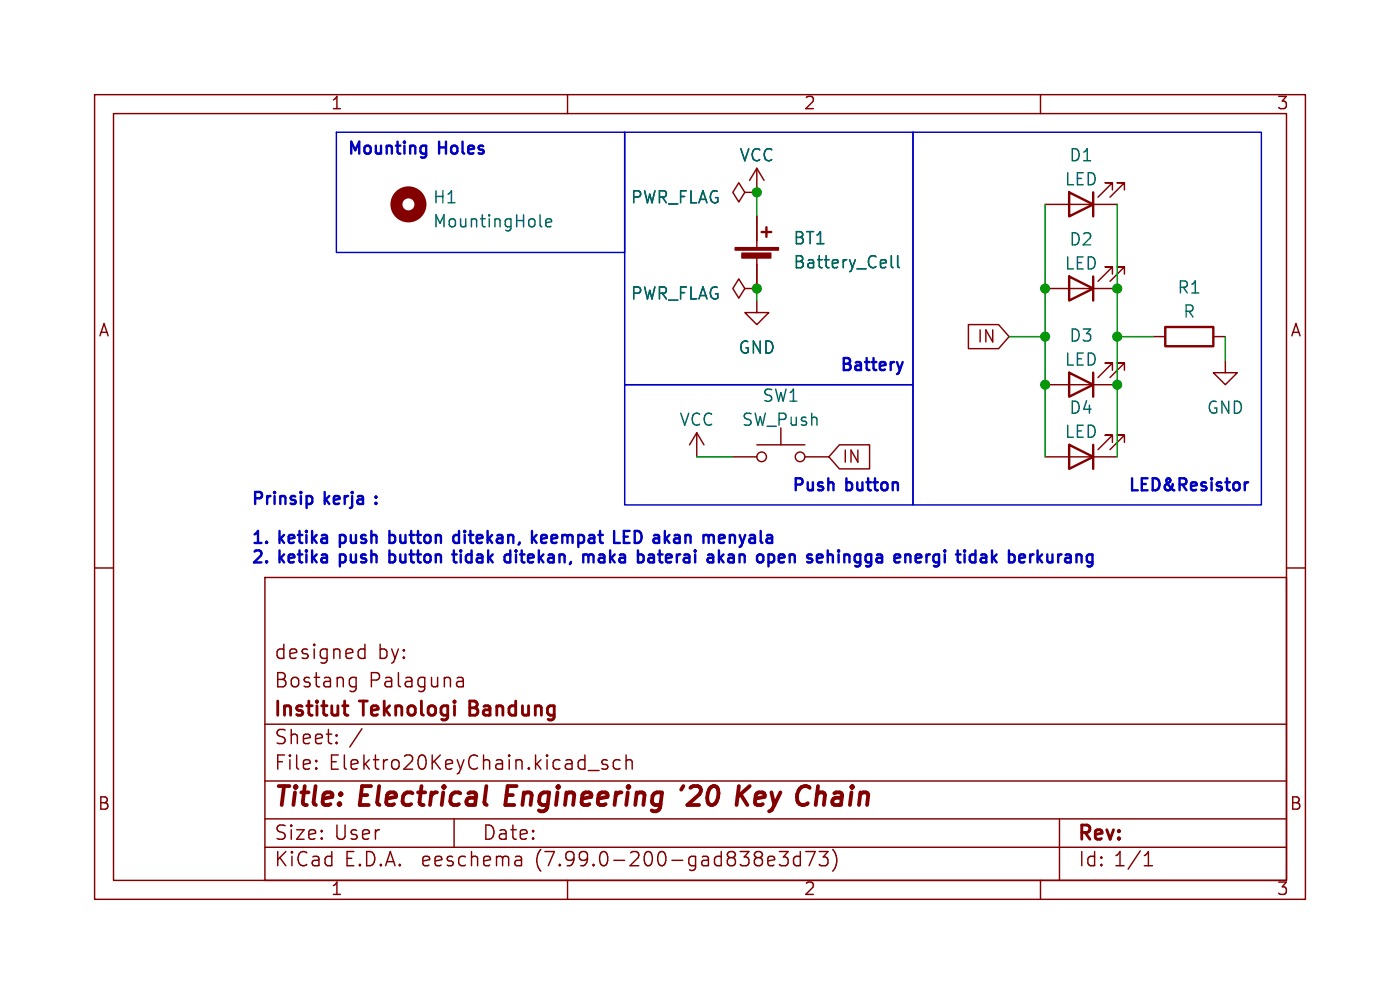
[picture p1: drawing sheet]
<svg xmlns="http://www.w3.org/2000/svg" width="148mm" height="105mm" viewBox="0 0 148 105" stroke-linecap="round" stroke-linejoin="round" font-family="sans-serif">
<g fill="none" stroke="#840000" stroke-width=".15">
<path d="M10 10h128v85h-128zM12 12h124v81h-124zM60 10v2M80 17.8v2.5M80 17.8l-.8 1.3M80 17.8l.8 1.3M110 10v2M78.7 20.3l-.6-1-.6 1 .6 1 .6-1h1.3M78.7 30.5l-.6-1-.6 1 .6 1 .6-1h1.3M80 20.3h.1M80 30.5h.1M80 31.8v1.2h1.3l-1.3 1.3-1.3-1.3h1.3"/>
<path d="M80 22.9v3.3M80 27.2v3.3M102.4 34.3h3.2l1.1 1.3-1.1 1.2h-3.2zM110.5 30.5h7.6M110.5 21.6h7.6M117.6 29v-.8h-.8h.8l-1.5 1.5M117.6 20.1v-.8h-.8h.8l-1.5 1.5M117.6 39.1v-.7h-.8h.8l-1.5 1.5M118.9 29v-.8h-.8h.8l-1.6 1.5M118.9 20.1v-.8h-.8h.8l-1.6 1.5M118.9 39.1v-.7h-.8h.8l-1.6 1.5M121.9 35.6h1.3"/>
<path d="M128.3 35.6h1.2M129.5 38.1v1.3h-1.2l1.2 1.2 1.3-1.2h-1.3M10 60h2M73.7 45.7l-.8 1.3M73.7 45.7v2.6M73.7 45.7l.7 1.3M77.5 48.3h2.5M80 47h5.1M82.5 45.2v1.8M85.1 48.3h2.5M88.7 47h3.2v2.5h-3.2l-1.1-1.2zM110.5 40.6h7.6"/>
<path d="M110.5 48.3h7.6M117.6 46.7v-.7h-.8h.8l-1.5 1.5M118.9 46.7v-.7h-.8h.8l-1.6 1.5M136 60h2M28 61h108v32h-108zM28 76.5h108M35.6 78.4v.1v.1M35.6 77.6v.1v.1M37.2 71.6h.4M37.6 71.6v1.2a.41 .41 0 0 1-.5 .3M37.6 72.5l-.4 .1M38 68.6h.1h.5"/>
<path d="M38 69.5l.1 .1 .5-.1M38.6 68.1v1.5M48.5 71.6h.3l.2 .2v.8M49 72.5l-.5 .1M49 71.9l-.5 .1M66.2 79.8v1.5M28 89.5h108M28 86.5h108M28 82.5h108M33.4 81.1l.1 .1-.1 .1M33.4 80.3l.1 .1-.1 .1M48 86.5v3"/>
<path d="M54.9 90.5l.2 .2v.8M55.1 91.4l-.5 .1M55.1 90.8l-.5 .1M60 93v2M62.2 81.4h1.1M64.2 80.3h-.4l-.2 .2 .1 .2 .5 .1 .1 .2-.1 .2-.2 .1-.4-.1M65.5 80.3h-.4l-.3 .2v.5l.2 .2 .1 .1 .4-.1M66.2 80.4a.37 .37 0 0 1 .6 .1v.8M82.4 90h.9l-.5 .5a.41 .41 0 0 1 .5 .3v.4l-.1 .2-.6 .1-.2-.2M84.6 90.5h-.4l-.3 .2v.5l.1 .2 .2 .1 .4-.1M84.6 90v1.5M85.2 90h1l-.7 1.5"/>
<path d="M86.6 90h.9l-.5 .5a.41 .41 0 0 1 .5 .3v.4l-.1 .2-.6 .1-.2-.2M88 89.7a1.72 1.72 0 0 1 0 2.3M110 93v2M112 86.5v6.5M121 91.5h.8M121 90.4l.4-.4v1.5"/>
<circle cx="80.5" cy="48.3" r=".51"/>
<circle cx="84.6" cy="48.3" r=".51"/>
</g>
<path d="M72.2 83l-.2 .4M74 83.9l-1.3 1.1h1.2M78.3 83.9l.7 1.1M79.3 83l-1.3 1.2" fill="none" stroke="#840000" stroke-width=".4"/>
<path d="M36.2 74.6h.6M36.6 75.6h.2" fill="none" stroke="#840000" stroke-width=".3"/>
<path d="M80.5 24.5h1M81 24v1M113 29.2l2.6 1.3-2.6 1.3zM113 20.3l2.6 1.3-2.6 1.3zM113 39.4l2.6 1.2-2.6 1.3zM115.6 20.3v2.6M115.6 29.2v2.6M115.6 39.4v2.5M123.2 34.5h5.1v2.1h-5.1zM113 47l2.6 1.3-2.6 1.2zM115.6 47v2.5" fill="none" stroke="#840000" stroke-width=".25"/>
<g fill="#840000" stroke="#840000" stroke-width=".15">
<path d="M77.7 26.2h4.6v.2h-4.6z"/>
<path d="M78.4 26.7h3.1v.6h-3.1z"/>
</g>
<path d="M57.2 23.9l.1 .1M57.7 23.5l.6-.1-.1-.2-.3-.1-.2 .2 .1 .6 .1 .1 .3-.1M94.2 27v1.1l.2 .2M94.9 27v1.1l.2 .2" fill="none" stroke="#006464" stroke-width=".15"/>
<circle cx="43.2" cy="21.6" r="1.27" fill="none" stroke="#840000" stroke-width="1.3"/>
<g fill="none" stroke="#0000c2" stroke-width=".25">
<path d="M39.7 53.1l.1 .1h-.1M39.7 53.1v.1M39.7 52.5v.1M39.7 52.5h.1l-.1 .1M41.2 56.1v1.3M41.2 58.1v1.3M41.2 57.3l.3 .1M41.2 59.4h.3M41.5 56.5l-.3 .1M41.5 58.6h-.3M47.8 58.6h.5M48 57.2l.2 .2 .3-.1"/>
<path d="M48 59.2v.2h.3M48.5 56.6l-.3-.1-.2 .1M48.5 56.1v1.3M56.4 56.9l.3 .5M56.7 56.5l-.5 .5M57.4 56.5l-.2 .2v.5l.2 .2M57.8 56.8l-.6 .1M62.1 58.6l.1 .1M62.2 58.7v.7M62.4 58.6l-.2 .1M62.6 58.6l.1 .1v.7M66 56.7h.4"/>
<path d="M66.6 56.1h-.6v1.3h.6M68.7 58.6h.4v.8M69.1 59.4h-.4M69.1 58.9h-.4M76 56.7l.2-.2h.2l.2 .2v.1l-.6 .1M76 57.2l.2 .2 .4-.1M76.1 58.9l.4 .5M76.5 58.6l-.5 .5M77.2 58.9a.25 .25 0 0 0-.2 .3 .25 .25 0 0 0 .2 .2M82.4 58.6l-.1 .6 .2 .2h.3M82.9 58.9l-.6 .1M87.9 58.6l.2 .1v.7"/>
<path d="M97.2 58.6h.1l.1 .3-.6 .1M97.3 59.4h-.1M104.9 58.1v1.3M105.4 58.6l-.5 .5M110.7 58.6v.6l.2 .2M131.8 50.9h.2"/>
</g>
<path d="M35.6 14h30.4v12.7h-30.4zM66 14h30.5v26.6h-30.5zM96.5 14h36.8v39.3h-36.8zM66 40.6h30.5v12.7h-30.5z" fill="none" stroke="#0000c2" stroke-width=".15"/>
<path d="M80 20.3v2.6M80 30.5v1.3M106.7 35.6h3.8M110.5 21.6v26.7M118.1 21.6v26.7M118.1 35.6h3.8M129.5 35.6v2.5M73.7 48.3h3.8" fill="none" stroke="#009600" stroke-width=".15"/>
<g fill="#009600" stroke="#009600" stroke-width=".15">
<circle cx="118.1" cy="30.5" r=".46"/>
<circle cx="110.5" cy="30.5" r=".46"/>
<circle cx="118.1" cy="35.6" r=".46"/>
<circle cx="110.5" cy="35.6" r=".46"/>
<circle cx="110.5" cy="40.6" r=".46"/>
<circle cx="118.1" cy="40.6" r=".46"/>
<circle cx="80" cy="30.5" r=".46"/>
<circle cx="80" cy="20.3" r=".46"/>
</g>
<g font-size="2.8" fill="#840000">
<text x="29" y="85.8">Title:</text>
<text x="38.1" y="85.8">Electrical</text>
<text x="54.1" y="85.8">Engineering</text>
<text x="73.2" y="85.8">'20</text>
<text x="79.8" y="85.8">Key Chain</text>
</g>
<g font-size="2.1" fill="#840000">
<text x="29" y="69.9">designed</text>
<text x="39.9" y="69.9">by:</text>
<text x="29" y="76.1">Institut</text>
<text x="29" y="72.9">Bostang</text>
<text x="38.3" y="76.1">Teknologi</text>
<text x="39" y="72.9">Palaguna</text>
<text x="50.2" y="76.1">Bandung</text>
<text x="29" y="81.6">File:</text>
<text x="29" y="78.9">Sheet:</text>
<text x="34.8" y="81.6">Elektro20KeyChain.kicad_sch</text>
<text x="36.9" y="78.9">/</text>
<text x="29" y="89">Size:</text>
<text x="35.3" y="89">User</text>
<text x="51" y="89">Date:</text>
<text x="114" y="89.2">Rev:</text>
<text x="29" y="91.8">KiCad</text>
<text x="36.4" y="91.8">E.D.A.</text>
<text x="44.7" y="91.8">eeschema</text>
<text x="56.7" y="91.8">(7.99.0-200-gad838e3d73)</text>
<text x="114" y="91.8">Id: 1/1</text>
</g>
<g font-size="1.8" fill="#840000">
<text x="35" y="11.8">1</text>
<text x="85" y="11.8">2</text>
<text x="135" y="11.8">3</text>
<text x="10.4" y="35.8">A</text>
<text x="136.4" y="35.8">A</text>
<text x="103.2" y="36.5">IN</text>
<text x="89.1" y="49.2">IN</text>
<text x="10.3" y="85.8">B</text>
<text x="136.3" y="85.8">B</text>
<text x="35" y="94.8">1</text>
<text x="85" y="94.8">2</text>
<text x="135" y="94.8">3</text>
</g>
<g font-size="1.8" fill="#0000c2">
<text x="36.8" y="16.5">Mounting</text>
<text x="46.5" y="16.5">Holes</text>
<text x="88.9" y="39.4">Battery</text>
<text x="26.7" y="53.5">Prinsip</text>
<text x="34.4" y="53.5">kerja</text>
<text x="83.8" y="52.1">Push</text>
<text x="89.6" y="52.1">button</text>
<text x="119.4" y="52.1">LED&amp;Resistor</text>
<text x="26.7" y="57.6">1.</text>
<text x="26.7" y="59.7">2.</text>
<text x="29.6" y="57.6">ketika</text>
<text x="29.6" y="59.7">ketika</text>
<text x="36.4" y="57.6">push</text>
<text x="36.4" y="59.7">push</text>
<text x="42" y="57.6">button</text>
<text x="42" y="59.7">button</text>
<text x="49.2" y="57.6">ditekan,</text>
<text x="49.2" y="59.7">tidak</text>
<text x="55" y="59.7">ditekan,</text>
<text x="57.8" y="57.6">keempat</text>
<text x="63.6" y="59.7">maka</text>
<text x="66.9" y="57.6">LED akan</text>
<text x="69.8" y="59.7">baterai</text>
<text x="77.1" y="57.6">menyala</text>
<text x="77.6" y="59.7">akan</text>
<text x="83.2" y="59.7">open</text>
<text x="88.9" y="59.7">sehingga</text>
<text x="98.5" y="59.7">energi</text>
<text x="105.5" y="59.7">tidak</text>
<text x="111.3" y="59.7">berkurang</text>
</g>
<g font-size="1.8" fill="#006464">
<text x="78.1" y="17.3">VCC</text>
<text x="113" y="17.3">D1</text>
<text x="45.7" y="21.8">H1</text>
<text x="66.6" y="21.8">PWR_FLAG</text>
<text x="112.5" y="19.9">LED</text>
<text x="45.7" y="24.3">MountingHole</text>
<text x="83.8" y="26.1">BT1</text>
<text x="83.8" y="28.6">Battery_Cell</text>
<text x="112.5" y="28.8">LED</text>
<text x="113" y="26.2">D2</text>
<text x="66.6" y="31.9">PWR_FLAG</text>
<text x="124.4" y="31.3">R1</text>
<text x="125" y="33.8">R</text>
<text x="78" y="37.7">GND</text>
<text x="112.5" y="38.9">LED</text>
<text x="113" y="36.4">D3</text>
<text x="71.8" y="45.3">VCC</text>
<text x="78.4" y="45.3">SW_Push</text>
<text x="80.6" y="42.7">SW1</text>
<text x="112.5" y="46.5">LED</text>
<text x="113" y="44">D4</text>
<text x="127.5" y="44">GND</text>
</g>
</svg>
